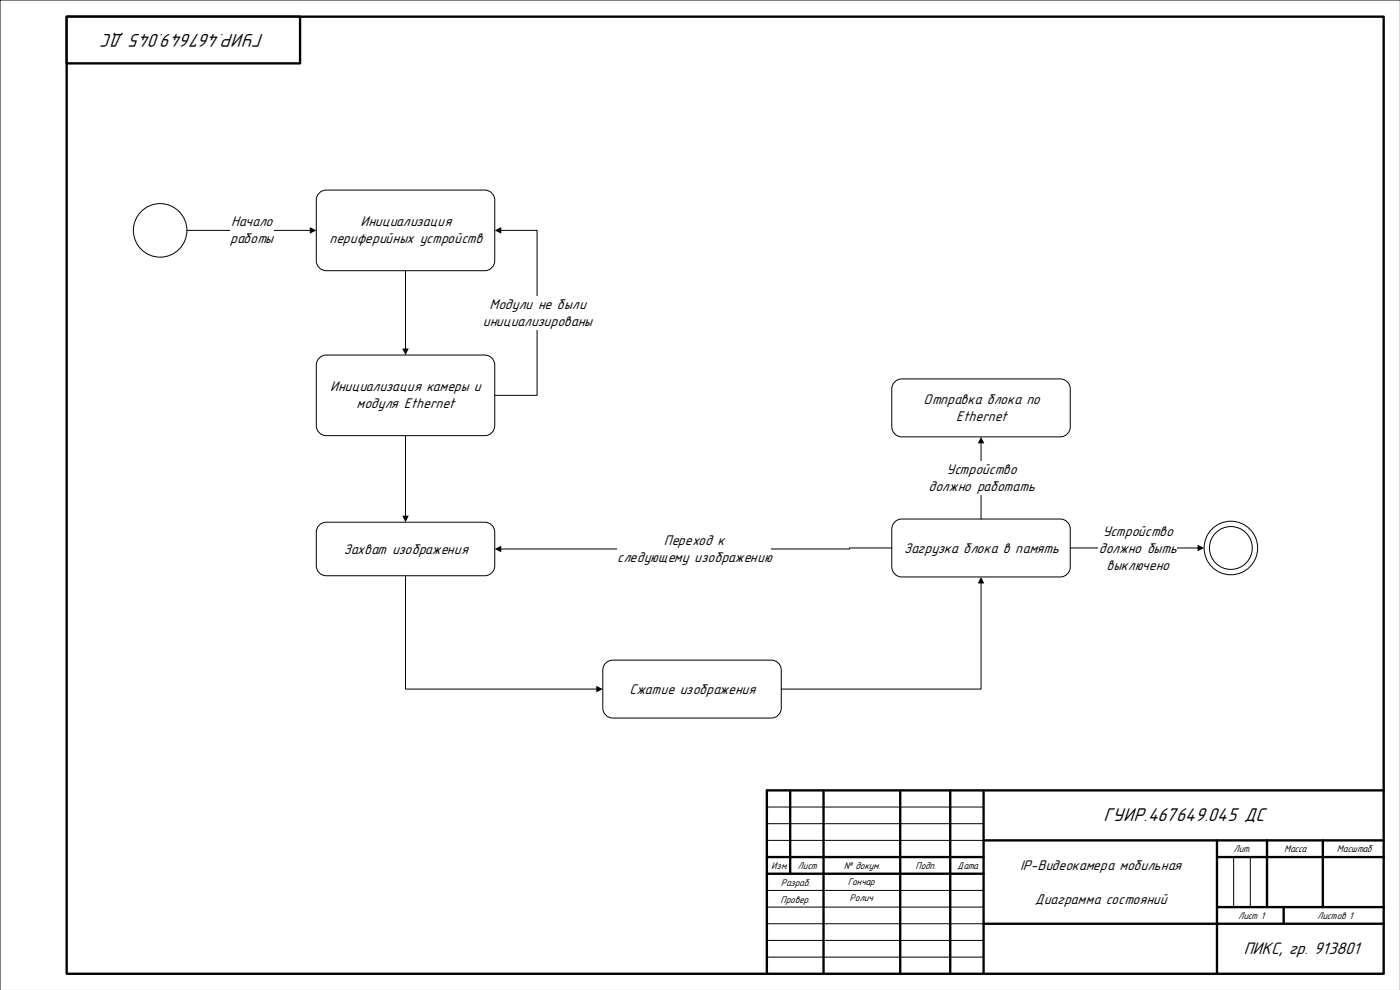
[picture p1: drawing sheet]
<svg xmlns="http://www.w3.org/2000/svg" width="420mm" height="297mm" viewBox="0 0 420 297" stroke-linecap="round" stroke-linejoin="round" font-family="sans-serif">
<path d="M419.9 0h-419.9v296.9M230 247h65M230 242h65M370 257v15M375 257v15M230 272h65M230 267h65M230 287h65M230 282h65" fill="none" stroke="#000" stroke-width=".3"/>
<g fill="none" stroke="#000" stroke-width=".71">
<path d="M20 5h395v287h-395zM237 237v25M247 237v55M270 237v55M285 237v55M295 237v55M415 237h-185v55M230 257h65M295 252h120M365 252v40M365 257h50M380 252v20"/>
<path d="M396.7 252v20M230 262h65M295 277h120M365 272h50M385 272v5"/>
</g>
<path d="M20 5h70v14h-70z" fill-rule="evenodd" fill="#fff"/>
<path d="M20 5h70v14h-70z" fill="none" stroke="#000" stroke-width=".71"/>
<circle cx="48" cy="69.1" r="8" fill="#fff"/>
<g fill="none" stroke="#000" stroke-width=".3">
<path d="M56.1 69.1h37.1"/>
<circle cx="48" cy="69.1" r="8"/>
</g>
<path d="M92.9 68.1l2 1-2 1z" fill="#000"/>
<g fill="#fff">
<path d="M69 64h13v10.2h-13z" fill-rule="evenodd"/>
<path d="M96 57.7l1.2-.6 .7-.1h47.5a3 3 0 0 1 3 3v18.2a3 3 0 0 1-3 3h-47.5a3 3 0 0 1-3-3v-18.2a3 3 0 0 1 1.1-2.3z" fill-rule="evenodd"/>
</g>
<path d="M96 57.7l1.2-.6 .7-.1h47.5a3 3 0 0 1 3 3v18.2a3 3 0 0 1-3 3h-47.5a3 3 0 0 1-3-3v-18.2a3 3 0 0 1 1.1-2.3zM121.6 81.2v23.6" fill="none" stroke="#000" stroke-width=".3"/>
<path d="M120.6 104.5h2l-1 2z" fill="#000"/>
<path d="M96 107.1l1.2-.6h.7h47.5a3 3 0 0 1 3 3v18.1a3 3 0 0 1-3 3h-47.5a3 3 0 0 1-3-3v-18.1a3 3 0 0 1 1.1-2.4z" fill-rule="evenodd" fill="#fff"/>
<path d="M96 107.1l1.2-.6h.7h47.5a3 3 0 0 1 3 3v18.1a3 3 0 0 1-3 3h-47.5a3 3 0 0 1-3-3v-18.1a3 3 0 0 1 1.1-2.4z" fill="none" stroke="#000" stroke-width=".3"/>
<path d="M96 157.3l1.2-.6 .7-.1h47.5a3 3 0 0 1 3 3v10a3 3 0 0 1-3 3h-47.5a3 3 0 0 1-3-3v-10a2.99 2.99 0 0 1 1.1-2.3z" fill-rule="evenodd" fill="#fff"/>
<path d="M150.1 69.1h11v49.5h-12.7M121.6 130.6v24.3M96 157.3l1.2-.6 .7-.1h47.5a3 3 0 0 1 3 3v10a3 3 0 0 1-3 3h-47.5a3 3 0 0 1-3-3v-10a2.99 2.99 0 0 1 1.1-2.3z" fill="none" stroke="#000" stroke-width=".3"/>
<path d="M148.4 69.1l1.9-1v2zM120.6 154.6h2l-1 2z" fill="#000"/>
<g fill="#fff">
<path d="M144.7 88.7h32.8v10.2h-32.8z" fill-rule="evenodd"/>
<path d="M181.9 198.6l1.2-.6 .7-.1h47.5a3 3 0 0 1 3 3v11.4a3 3 0 0 1-3 3h-47.5a3 3 0 0 1-3-3v-11.4a2.99 2.99 0 0 1 1.1-2.3z" fill-rule="evenodd"/>
</g>
<path d="M121.6 172.6v34h57.5M181.9 198.6l1.2-.6 .7-.1h47.5a3 3 0 0 1 3 3v11.4a3 3 0 0 1-3 3h-47.5a3 3 0 0 1-3-3v-11.4a2.99 2.99 0 0 1 1.1-2.3z" fill="none" stroke="#000" stroke-width=".3"/>
<path d="M178.9 205.7l1.9 .9-1.9 1z" fill="#000"/>
<path d="M268.1 156.8a3 3 0 0 1 2.4-1.2h47.5a3 3 0 0 1 3 3v11.4a3 3 0 0 1-3 3h-47.5a3 3 0 0 1-3-3v-11.4l.1-.7z" fill-rule="evenodd" fill="#fff"/>
<path d="M268.1 156.8a3 3 0 0 1 2.4-1.2h47.5a3 3 0 0 1 3 3v11.4a3 3 0 0 1-3 3h-47.5a3 3 0 0 1-3-3v-11.4l.1-.7z" fill="none" stroke="#000" stroke-width=".3"/>
<path d="M268.1 114.7a3 3 0 0 1 2.4-1.1h47.5a3 3 0 0 1 3 3v11.4a3 3 0 0 1-3 3h-47.5a3 3 0 0 1-3-3v-11.4l.1-.7z" fill-rule="evenodd" fill="#fff"/>
<path d="M268.1 114.7a3 3 0 0 1 2.4-1.1h47.5a3 3 0 0 1 3 3v11.4a3 3 0 0 1-3 3h-47.5a3 3 0 0 1-3-3v-11.4l.1-.7zM294.2 132.7v22.9" fill="none" stroke="#000" stroke-width=".3"/>
<path d="M294.2 131l1 1.9h-1.9z" fill="#000"/>
<path d="M278.3 138.2h31.8v10.2h-31.8z" fill-rule="evenodd" fill="#fff"/>
<path d="M294.2 174.7v31.9h-59.9" fill="none" stroke="#000" stroke-width=".3"/>
<path d="M294.2 173l1 2h-1.9z" fill="#000"/>
<circle cx="369.2" cy="164.3" r="6.4" fill="#fff"/>
<g fill="none" stroke="#000" stroke-width=".3">
<path d="M321 164.3h38.4"/>
<circle cx="369.2" cy="164.3" r="6.4"/>
<circle cx="369.2" cy="164.3" r="8"/>
</g>
<path d="M359.2 163.3l1.9 1-1.9 1z" fill="#000"/>
<path d="M329.4 156.7h23.4v15.2h-23.4z" fill-rule="evenodd" fill="#fff"/>
<path d="M267.5 164.3h-12.7v.3h-104.7M230 252h65M230 277h65" fill="none" stroke="#000" stroke-width=".3"/>
<path d="M148.4 164.6l1.9-1v2z" fill="#000"/>
<path d="M185 159.5h46.1v10.2h-46.1z" fill-rule="evenodd" fill="#fff"/>
<g font-size="5.9">
<text x="79.2" y="10.3" transform="rotate(-180 79.2 10.3)">ГУИР.467649.045 ДС</text>
<text x="331" y="246.1">ГУИР.467649.045 ДС</text>
</g>
<text font-size="5.3" x="373" y="286.2">ПИКС, гр. 913801</text>
<g font-size="4.5">
<text x="69.3" y="67.9">Начало</text>
<text x="108.2" y="67.9">Инициализация</text>
<text x="69" y="73">работы</text>
<text x="98.8" y="73">периферийных устройств</text>
<text x="146.9" y="92.6">Модули не были</text>
<text x="144.8" y="97.7">инициализированы</text>
<text x="99.1" y="117.4">Инициализация камеры и</text>
<text x="106.9" y="122.5">модуля Ethernet</text>
<text x="276.9" y="121.1">Отправка блока по</text>
<text x="286.8" y="126.2">Ethernet</text>
<text x="283.9" y="142.2">Устройство</text>
<text x="278.5" y="147.3">должно работать</text>
<text x="330.7" y="160.7">Устройство</text>
<text x="103.1" y="166">Захват изображения</text>
<text x="199.1" y="163.4">Переход к</text>
<text x="271.2" y="165.7">Загрузка блока в память</text>
<text x="329.6" y="165.7">должно быть</text>
<text x="185.1" y="168.6">следующему изображению</text>
<text x="331.9" y="170.8">выключено</text>
<text x="188.8" y="208.1">Сжатие изображения</text>
<text x="305.9" y="260.9">IP-Видеокамера мобильная</text>
<text x="310.4" y="271">Диаграмма состояний</text>
</g>
<g font-size="3.1">
<text x="370" y="255.6">Лит.</text>
<text x="385.1" y="255.6">Масса</text>
<text x="400.9" y="255.6">Масштаб</text>
<text x="231.3" y="260.6">Изм.</text>
<text x="239.2" y="260.6">Лист</text>
<text x="253.1" y="260.6">№ докум.</text>
<text x="274.6" y="260.6">Подп.</text>
<text x="287.1" y="260.6">Дата</text>
<text x="234.2" y="265.7">Разраб.</text>
<text x="254.2" y="265.3">Гончар</text>
<text x="234.1" y="270.7">Провер.</text>
<text x="254.8" y="270.3">Ролич</text>
<text x="371.3" y="275.7">Лист 1</text>
<text x="395.1" y="275.7">Листов 1</text>
</g>
</svg>
